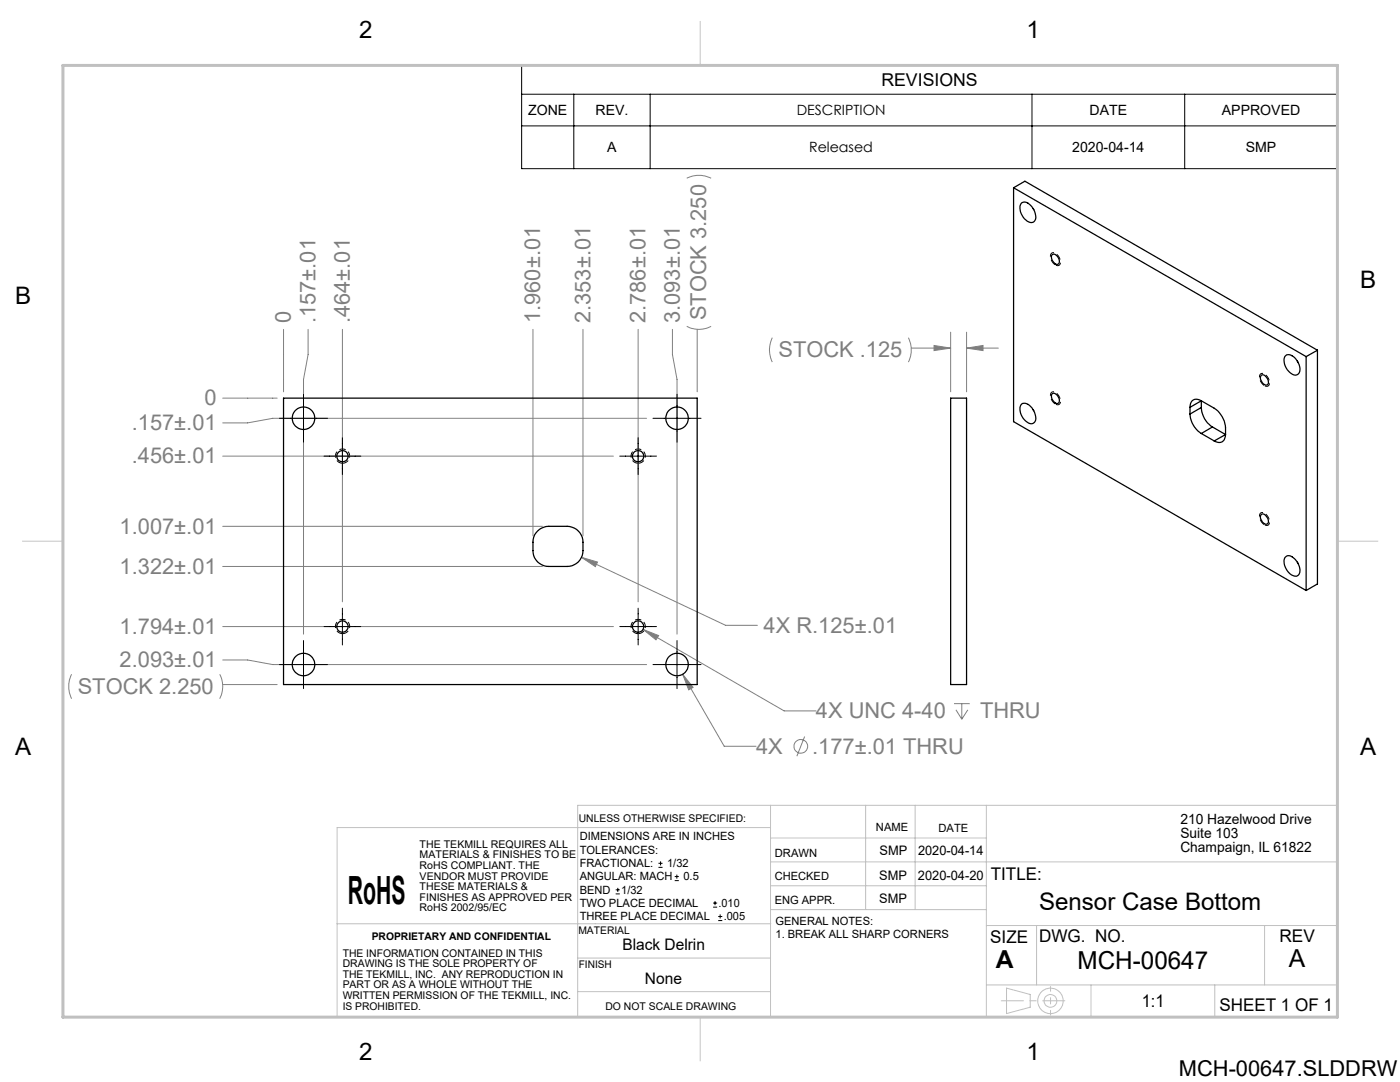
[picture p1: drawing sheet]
<svg xmlns="http://www.w3.org/2000/svg" width="279mm" height="216mm" viewBox="0 0 279 216" stroke-linecap="round" stroke-linejoin="round" font-family="sans-serif">
<g fill="none" stroke="#808080" stroke-width=".2">
<path d="M137.1 35.6a5.5 5.5 0 0 1 4.8 0M44.5 79.4h10.8M56.6 65.7v12.5M61.5 65.7v5l-.9 5v50.8M68.3 65.7v54.4M106.4 65.7v41.2M116.3 65.7v41.2M127.4 65.7v54.4M134.2 65.7v5l.9 5v50.8M137.1 65.1a5.2 5.2 0 0 0 4.8 0M139.1 65.7v12.5M154.1 67.4l-.1 .3a5.5 5.5 0 0 0 .1 4.5"/>
<path d="M181.3 67.4a5.5 5.5 0 0 1 0 4.8M181.9 69.5h7.8M186.4 68.9l3.3 .6-3.3 .5zM189.7 66.3v11.9M192.9 69.5l3.3-.6v1.1zM192.9 66.3v11.9M192.9 69.5h6.3M44.5 91h77.9M129 83.5h-74.6l-5 .9h-4.9M44.5 105h63.8M44.5 113h63.8M116 111.2l3.2 .9-.4 1z"/>
<path d="M116 111.2l28.8 13.6h6.4M14.3 134.5a5.5 5.5 0 0 0 0 4.9M43.9 134.5a5.2 5.2 0 0 1 0 4.9M44.5 125h77.9M44.5 131.7h4.9l5 .9h74.6M44.5 136.6h10.8M128.3 125.6l3.1 1.2-.5 .9zM128.3 125.6l28.2 16.3h6.3M136.2 134.5l2.1 2.7-.9 .5zM136.2 134.5l8.3 14.4h6.4M160.6 147l-1.6 3.9M190.4 140.4h3.1"/>
<path d="M190.8 141.6l1.1 1.9M191.9 140.4v3.1M193.1 141.6l-1.2 1.9"/>
<circle cx="159.8" cy="148.9" r="1.36"/>
</g>
<g fill="none" stroke="#000" stroke-width=".2">
<path d="M104.1 13.1h162.8v20.6h-162.8zM104.1 18.8h162.8M114.5 18.8v14.9M129.8 18.8v14.9M206 18.8v14.9M236.4 18.8v14.9M104.1 25.1h162.8M60.6 78.7v9.5M135.1 78.7v9.5M55.8 83.5h9.6M64.7 91h7.3M68.3 87.3v7.4"/>
<path d="M123.7 91h7.3M127.4 87.3v7.4M130.3 83.5h9.6M55.8 132.6h9.6M60.6 127.8v9.6M64.7 125h7.3M68.3 121.4v7.3M123.7 125h7.3M127.4 121.4v7.3M130.3 132.6h9.6M135.1 127.8v9.6M122.9 178.4h.8"/>
<path d="M122.9 177.6h.8M123.3 177.2v.8M131.4 173.1h.8M131.4 172.3h.8M131.8 171.9v.8M134.7 175.7h.8M134.7 174.9h.8M135.1 174.5v.8M142.7 179.8v.8M142.3 181h.8M142.3 180.2h.8M143.3 183.7h.8"/>
<path d="M143.3 182.9h.8M143.7 182.5v.8"/>
</g>
<g fill="none" stroke="#c0c0c0" stroke-width=".2">
<path d="M139.7 4.3v8.8M4.5 108h8.1M266.9 108h8.1M153.8 160.7v42.3M153.8 172h113.1M153.8 167.2h43M153.8 165.1h-86.5v37.9M153.8 176.7h43M172.8 160.7v20.8M182.6 160.7v20.8M196.8 160.7v42.3h70.1v-42.3h-151.6v42.3M67.3 184.3h86.5"/>
<path d="M115.3 197.9h38.5M115.3 191.2h38.5M153.9 181.5h42.9M196.8 196.5h70.1M196.8 184.7h70.1M200.9 197.2l4.7 1.2v2.6l-4.7 1.2zM206.9 184.7v11.8M217.7 196.5v6.5M242.4 196.5v6.5M252.4 184.7v11.8M139.7 203v8.7"/>
<circle cx="209.6" cy="199.7" r="2.53"/>
<circle cx="209.6" cy="199.7" r="1.27"/>
</g>
<path d="M68.4 92.4a1.42 1.42 0 0 1-1.3-2 1.42 1.42 0 0 1 2.4-.2 1.42 1.42 0 0 1-1 2.2h-.1M127.4 92.4a1.42 1.42 0 0 1-1.3-2 1.42 1.42 0 0 1 2.4-.2 1.42 1.42 0 0 1-1 2.2h-.1M68.4 126.4a1.42 1.42 0 0 1-1.3-2 1.42 1.42 0 0 1 2.4-.2 1.42 1.42 0 0 1-1 2.2h-.1M127.4 126.4a1.42 1.42 0 0 1-1.3-2 1.42 1.42 0 0 1 2.4-.2 1.42 1.42 0 0 1-1 2.2h-.1" fill="none" stroke="#000" stroke-width=".2" stroke-dasharray="1.3 .6" stroke-linecap="butt"/>
<path d="M210.6 52.9a1.77 1.77 0 0 1-.7-2.4 1.57 1.57 0 0 1 1.7 1.6v.2a.61 .61 0 0 1-.2 .6 .61 .61 0 0 1-.8 0M252.4 77a1.77 1.77 0 0 1-.8-2.4 1.57 1.57 0 0 1 1.8 1.6v.2a.61 .61 0 0 1-.3 .6 .61 .61 0 0 1-.7 0M210.6 80.6a1.77 1.77 0 0 1-.7-2.3 1.57 1.57 0 0 1 1.7 1.6v.2a.61 .61 0 0 1-.2 .6 .61 .61 0 0 1-.8-.1M252.4 104.7a1.77 1.77 0 0 1-.8-2.3 1.57 1.57 0 0 1 1.8 1.6v.1a.61 .61 0 0 1-.3 .7 .61 .61 0 0 1-.7-.1" fill="none" stroke="#000" stroke-width=".2" stroke-dasharray="1.3 .6" stroke-dashoffset="-.1" stroke-linecap="butt"/>
<path d="M199.8 199.7h12.7" fill="none" stroke="#c0c0c0" stroke-width=".2" stroke-dasharray="15.2 1.3 1.3 1.3" stroke-dashoffset="10.8"/>
<path d="M209.7 196.8v5.8" fill="none" stroke="#c0c0c0" stroke-width=".2" stroke-dasharray="15.2 1.3 1.3 1.3" stroke-dashoffset="14.3"/>
<path d="M12.6 13.1h254.3v189.9h-254.3z" fill="none" stroke="#c0c0c0" stroke-width=".6"/>
<path d="M136.2 134.5l1.2 3.2 .9-.5zM128.3 125.6l2.6 2.1 .5-.9zM116 111.2l2.8 1.9 .4-1zM186.4 68.9l3.3 .6-3.3 .5zM192.9 69.5l3.3-.6v1.1z" fill="#808080"/>
<g fill="none" stroke="#000" stroke-width=".25">
<path d="M202.3 37.5l58.4 33.7M202.3 37.5l2.2-1.3 58.4 33.7M202.3 37.5v46.6l58.4 33.7M203.9 40.5a1.57 1.57 0 0 1 2.1 .8 2.99 2.99 0 0 1 .6 2.6 1.1 1.1 0 0 1-1.9 0 2.72 2.72 0 0 1-.8-3.4zM206.2 41.6l.1 .2M210 50.8a1.17 1.17 0 0 1 1.4 1.2 .6 .6 0 0 1-.4 .8 .6 .6 0 0 1-.7-.5l-.4-.7-.1-.5zM56.6 79.4h82.5v57.2h-82.5zM189.7 79.4h3.2v57.2h-3.2zM210 78.6a1.17 1.17 0 0 1 1.4 1.2 .55 .55 0 0 1-.2 .7 .55 .55 0 0 1-.8-.2 1.31 1.31 0 0 1-.4-1.7zM239.7 80l2.6 1.5a5.1 5.1 0 0 1 2.3 3.8v1.4M239.7 80a1.37 1.37 0 0 0-1.6-.2 1.37 1.37 0 0 0-.6 1.5M239.7 80l-2.2 1.3"/>
<path d="M239.7 80v1.3M251.7 74.9a1.19 1.19 0 0 1 1.4 1.2 .55 .55 0 0 1-.2 .7 .55 .55 0 0 1-.8-.2 1.28 1.28 0 0 1-.4-1.7zM256.4 71.1a1.27 1.27 0 0 1 2 .3 2.68 2.68 0 0 1 .8 3.2 1.35 1.35 0 0 1-2.1-.6 2.84 2.84 0 0 1-.7-2.9zM258.9 72l.1 .2M260.7 71.2v46.6M262.9 69.9v46.6l-2.2 1.3M262.9 69.9l-2.2 1.3M203.9 80.6a1.97 1.97 0 0 1 2.5 1.5 1.67 1.67 0 0 1-.3 2.4 2.71 2.71 0 0 1-2.5-2.5v-.6zM206.2 81.7l.1 .3M237.5 82.6a4.9 4.9 0 0 0 2.2 3.9M237.5 81.3v1.3M239.7 81.3a4.8 4.8 0 0 0 2.3 3.9"/>
<path d="M239.7 86.5l2.6 1.5M239.7 81.3l-2.2 1.3M242 85.2l-2.3 1.3M242 85.2l2.6 1.5M244.6 86.7a1.37 1.37 0 0 1-.7 1.5 1.37 1.37 0 0 1-1.6-.2M244.6 86.7l-2.3 1.3M107.3 106l.8-.6 .9-.3 4.2-.1a3.2 3.2 0 0 1 3.1 3.2 4.9 4.9 0 0 1-.6 3.5 3.2 3.2 0 0 1-2.5 1.3h-3.7a3.1 3.1 0 0 1-3.1-3.1 4.9 4.9 0 0 1 .6-3.6zM251.7 102.6a1.19 1.19 0 0 1 1.4 1.3 .55 .55 0 0 1-.2 .7 .55 .55 0 0 1-.8-.2 1.28 1.28 0 0 1-.4-1.8zM256.4 111.3a1.21 1.21 0 0 1 2 .2 2.68 2.68 0 0 1 .8 3.2 1.43 1.43 0 0 1-2.1-.5 2.84 2.84 0 0 1-.7-2.9zM258.9 112.2l.1 .2"/>
<circle cx="60.6" cy="83.5" r="2.25"/>
<circle cx="68.3" cy="91" r="1.12"/>
<circle cx="127.3" cy="91" r="1.13"/>
<circle cx="135.1" cy="83.5" r="2.25"/>
<circle cx="60.6" cy="132.6" r="2.25"/>
<circle cx="68.3" cy="125" r="1.12"/>
<circle cx="127.3" cy="125" r="1.13"/>
<circle cx="135.1" cy="132.6" r="2.25"/>
</g>
<text font-size="7.8" x="69.4" y="180.3">RoHS</text>
<g font-size="4.9">
<text x="198.8" y="193.1">A</text>
<text x="215.1" y="193.3">MCH-00647</text>
<text x="257.2" y="193">A</text>
</g>
<g font-size="4.8">
<text x="71.7" y="7.6">2</text>
<text x="204.9" y="7.6">1</text>
<text x="271.4" y="57.4">B</text>
<text x="3" y="60.6">B</text>
<text x="3" y="150.6">A</text>
<text x="271.4" y="150.6">A</text>
<text x="207.4" y="181.5">Sensor Case Bottom</text>
<text x="71.7" y="211.4">2</text>
<text x="204.9" y="211.4">1</text>
</g>
<g font-size="4.4" fill="#808080">
<text x="58" y="64.5" transform="rotate(-90 58 64.5)">0</text>
<text x="63" y="64.5" transform="rotate(-90 63 64.5)">.157±.01</text>
<text x="69.8" y="64.5" transform="rotate(-90 69.8 64.5)">.464±.01</text>
<text x="107.8" y="64.5" transform="rotate(-90 107.8 64.5)">1.960±.01</text>
<text x="117.8" y="64.5" transform="rotate(-90 117.8 64.5)">2.353±.01</text>
<text x="128.8" y="64.5" transform="rotate(-90 128.8 64.5)">2.786±.01</text>
<text x="135.7" y="64.5" transform="rotate(-90 135.7 64.5)">3.093±.01</text>
<text x="141" y="63.9" transform="rotate(-90 141 63.9)">STOCK 3.250</text>
<text x="155.4" y="71.3">STOCK .125</text>
<text x="40.8" y="80.9">0</text>
<text x="26.3" y="85.8">.157±.01</text>
<text x="26.3" y="92.5">.456±.01</text>
<text x="23.9" y="106.5">1.007±.01</text>
<text x="23.9" y="114.5">1.322±.01</text>
<text x="23.9" y="126.5">1.794±.01</text>
<text x="152.4" y="126.2">4X R.125±.01</text>
<text x="23.9" y="133.1">2.093±.01</text>
<text x="15.5" y="138.4">STOCK 2.250</text>
<text x="162.8" y="143.3">4X UNC 4-40</text>
<text x="195.6" y="143.3">THRU</text>
<text x="150.9" y="150.4">4X</text>
<text x="162.1" y="150.4">.177±.01 THRU</text>
</g>
<text font-size="4.4" x="235.3" y="214.6">MCH-00647.SLDDRW</text>
<g font-size="3.5">
<text x="175.9" y="17.2">REVISIONS</text>
<text x="197.8" y="175.6">TITLE:</text>
<text x="197.6" y="188.1">SIZE</text>
<text x="207.4" y="188.1">DWG. NO.</text>
<text x="255.3" y="188">REV</text>
<text x="227.9" y="200.9">1:1</text>
<text x="243.4" y="201.7">SHEET 1 OF 1</text>
</g>
<g font-size="3.2">
<text x="124.2" y="189.5">Black Delrin</text>
<text x="128.7" y="196.3">None</text>
</g>
<g font-size="2.8">
<text x="105.4" y="23">ZONE</text>
<text x="118.8" y="23">REV.</text>
<text x="159" y="23">DESCRIPTION</text>
<text x="217.4" y="23">DATE</text>
<text x="243.8" y="23">APPROVED</text>
<text x="121.2" y="30.4">A</text>
<text x="161.5" y="30.4">Released</text>
<text x="214" y="30.4">2020-04-14</text>
<text x="248.6" y="30.4">SMP</text>
<text x="235.6" y="164.4">210 Hazelwood Drive</text>
<text x="235.6" y="167.2">Suite 103</text>
<text x="235.6" y="170.1">Champaign, IL 61822</text>
</g>
<g font-size="2.6">
<text x="175.5" y="170.6">SMP</text>
<text x="183.2" y="170.6">2020-04-14</text>
<text x="175.5" y="175.6">SMP</text>
<text x="183.2" y="175.6">2020-04-20</text>
<text x="175.5" y="180.3">SMP</text>
</g>
<g font-size="2.3">
<text x="115.7" y="167.7">DIMENSIONS ARE IN INCHES</text>
<text x="174.8" y="165.9">NAME</text>
<text x="187.3" y="165.9">DATE</text>
<text x="115.7" y="170.4">TOLERANCES:</text>
<text x="115.7" y="173">FRACTIONAL:</text>
<text x="133.1" y="173">1/32</text>
<text x="154.6" y="171">DRAWN</text>
<text x="115.7" y="175.7">ANGULAR: MACH</text>
<text x="115.7" y="178.3">BEND</text>
<text x="124" y="178.3">1/32</text>
<text x="136.4" y="175.7">0.5</text>
<text x="154.6" y="175.6">CHECKED</text>
<text x="115.7" y="181">TWO PLACE DECIMAL</text>
<text x="115.7" y="183.6">THREE PLACE DECIMAL</text>
<text x="143.4" y="181">.010</text>
<text x="144.4" y="183.6">.005</text>
<text x="154.6" y="180.4">ENG APPR.</text>
<text x="154.8" y="184.6">GENERAL NOTES:</text>
<text x="154.8" y="187.2">1. BREAK ALL SHARP CORNERS</text>
</g>
<g font-size="2.1">
<text x="115.5" y="164">UNLESS OTHERWISE SPECIFIED:</text>
<text x="83.7" y="169.2">THE TEKMILL REQUIRES ALL</text>
<text x="83.7" y="171.3">MATERIALS &amp; FINISHES TO BE</text>
<text x="83.7" y="173.4">RoHS COMPLIANT. THE</text>
<text x="83.7" y="175.5">VENDOR MUST PROVIDE</text>
<text x="83.7" y="177.6">THESE MATERIALS &amp;</text>
<text x="83.7" y="179.7">FINISHES AS APPROVED PER</text>
<text x="83.7" y="181.9">RoHS 2002/95/EC</text>
<text x="68.4" y="190.9">THE INFORMATION CONTAINED IN THIS</text>
<text x="74.2" y="187.6">PROPRIETARY AND CONFIDENTIAL</text>
<text x="115.4" y="186.4">MATERIAL</text>
<text x="68.4" y="193">DRAWING IS THE SOLE PROPERTY OF</text>
<text x="68.4" y="195.1">THE TEKMILL, INC. ANY REPRODUCTION IN</text>
<text x="68.4" y="197.2">PART OR AS A WHOLE WITHOUT THE</text>
<text x="115.5" y="193.2">FINISH</text>
<text x="68.4" y="199.4">WRITTEN PERMISSION OF THE TEKMILL, INC.</text>
<text x="68.4" y="201.5">IS PROHIBITED.</text>
<text x="120.8" y="201.5">DO NOT SCALE DRAWING</text>
</g>
</svg>
